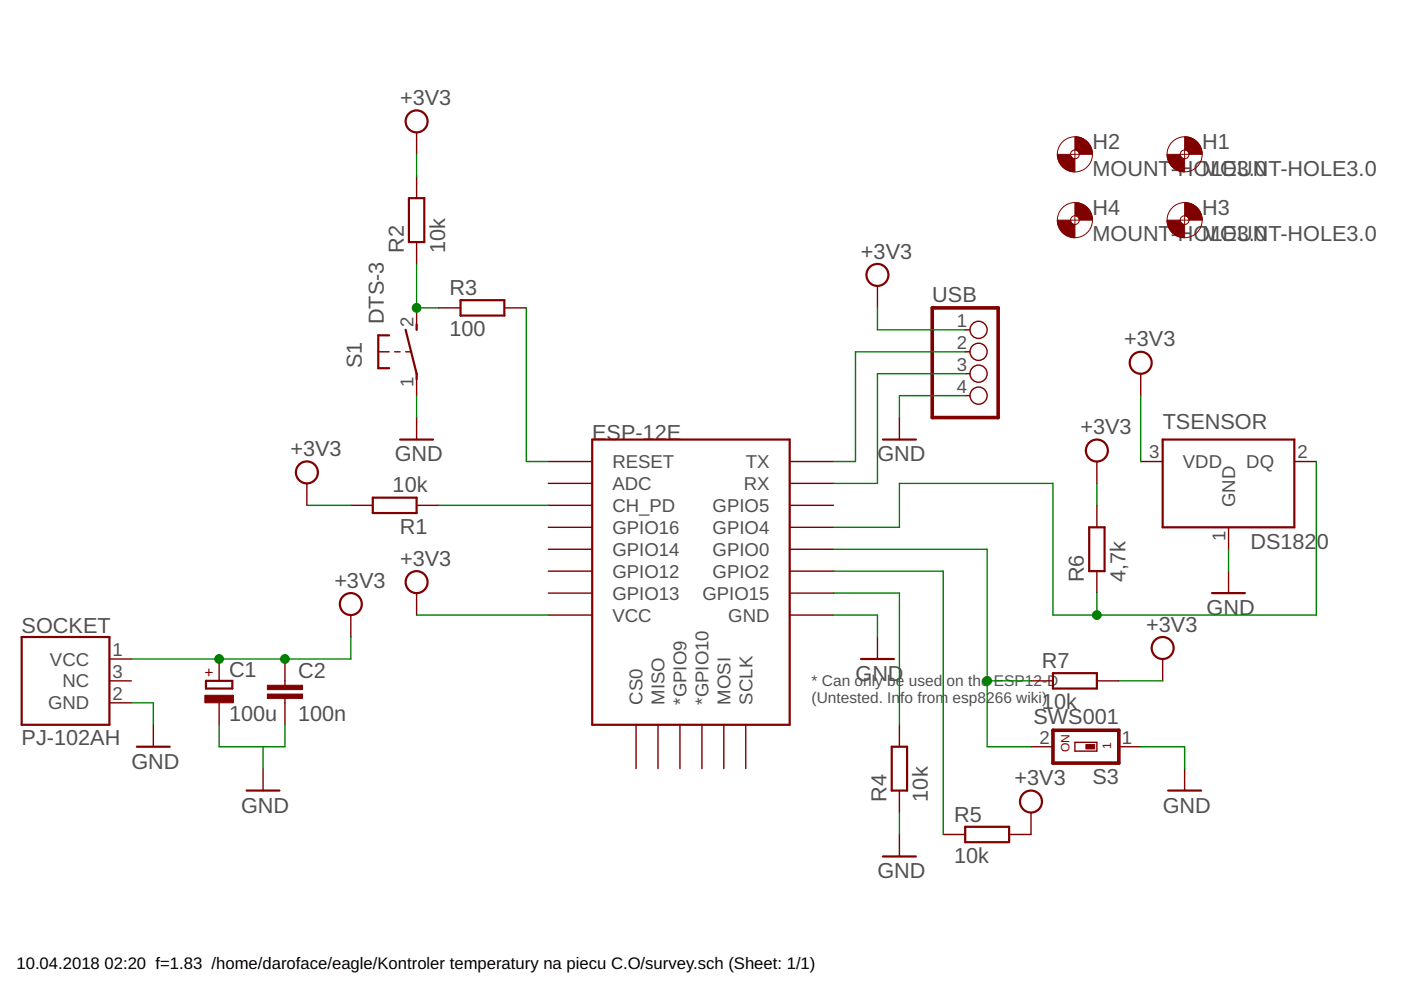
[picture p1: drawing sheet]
<svg xmlns="http://www.w3.org/2000/svg" width="297mm" height="210mm" viewBox="0 0 297 210" stroke-linecap="round" stroke-linejoin="round" font-family="sans-serif">
<g fill="none" stroke="#800000" stroke-width=".47">
<path d="M86.7 42h3.3v9.3h-3.3zM82.5 71.1h-2.3v7h2.3M86 69.9l2.3 9.3v1.2M88.3 68.8v1.1M97.6 63.6h9.3v3.3h-9.3zM84.8 93.2h7M125.6 93.2h41.8v60.5h-41.8zM187.2 93.2h7M246.5 93.2h27.9v18.6h-27.9zM79 105.5h9.3v3.3h-9.3zM230.9 111.8h3.3v9.3h-3.3zM4.6 135.1h18.6v18.6h-18.6z"/>
<path d="M182.5 139.7h7M257 125.8h6.9M29 158.3h7M43.7 144.4h5.6v1.6h-5.6zM189.1 158.3h3.2v9.3h-3.2zM223.2 142.7h9.4v3.3h-9.4zM52.3 167.6h6.9M204.6 175.3h9.4v3.3h-9.4zM247.7 167.6h7M187.2 181.6h7"/>
<circle cx="88.3" cy="25.7" r="2.33"/>
<circle cx="186" cy="58.3" r="2.33"/>
<circle cx="241.9" cy="76.9" r="2.33"/>
<circle cx="232.6" cy="95.5" r="2.33"/>
<circle cx="65.1" cy="100.2" r="2.33"/>
<circle cx="74.4" cy="128.1" r="2.33"/>
<circle cx="88.3" cy="123.4" r="2.33"/>
<circle cx="246.5" cy="137.4" r="2.33"/>
<circle cx="218.6" cy="169.9" r="2.33"/>
</g>
<g fill="none" stroke="#800000" stroke-width=".3">
<path d="M88.3 28.1v4.6M88.3 37.4v4.6M88.3 51.3v4.7M80.2 74.6h2.3M83.7 74.6h1.1M86 74.6h1.2M88.3 65.3v4.6M88.3 79.2v4.7M93 65.3h4.6M106.9 65.3h4.7M186 60.6v4.7M204.6 69.9h1.1"/>
<path d="M204.6 74.6h1.1M204.6 79.2h1.1M241.9 79.2v4.7M88.3 88.5v4.7M116.2 97.9h9.4M167.4 97.9h9.3M190.7 88.5v4.7M204.6 83.9h1.1M232.6 97.9v4.6M241.9 97.9h4.6M274.4 97.9h4.7M65.1 102.5v4.6"/>
<path d="M74.4 107.1h4.6M88.3 107.1h4.7M116.2 102.5h9.4M116.2 107.1h9.4M116.2 111.8h9.4M116.2 116.5h9.4M167.4 102.5h9.3M167.4 107.1h9.3M167.4 111.8h9.3M167.4 116.5h9.3M232.6 107.1v4.7M260.5 111.8v4.7"/>
<path d="M23.2 139.7h4.7M46.5 139.7v4.7M60.4 139.7v5.6M74.4 130.4v4.7M88.3 125.8v4.6M116.2 121.1h9.4M116.2 125.8h9.4M116.2 130.4h9.4M167.4 121.1h9.3M167.4 125.8h9.3M167.4 130.4h9.3M186 135.1v4.6"/>
<path d="M232.6 121.1v4.7M246.5 139.7v4.7M260.5 121.1v4.7M23.2 149h4.7M23.2 144.4h4.7M32.5 153.7v4.6M46.5 149v4.7M60.4 148.1v5.6M134.9 153.7v9.3M139.5 153.7v9.3M144.2 153.7v9.3M148.8 153.7v9.3"/>
<path d="M153.5 153.7v9.3M158.1 153.7v9.3M190.7 153.7v4.6M218.6 144.4h4.6M218.6 158.3h4.6M227.9 157.4h4.7v1.9h-4.7zM232.6 144.4h4.6M237.2 158.3h4.7M55.8 163v4.6M190.7 167.6v4.7M190.7 176.9v4.7M200 176.9h4.6"/>
<path d="M218.6 172.3v4.6h-4.6M251.2 163v4.6"/>
<circle cx="207.5" cy="74.6" r="1.82"/>
<circle cx="207.5" cy="69.9" r="1.82"/>
<circle cx="207.5" cy="79.2" r="1.82"/>
<circle cx="207.5" cy="83.9" r="1.82"/>
</g>
<path d="M197.7 65.3h13.9v23.2h-13.9zM223.2 154.8h14v7h-14z" fill="none" stroke="#800000" stroke-width=".76"/>
<g fill="#800000" stroke="#800000" stroke-width=".21">
<path d="M43.4 147.4h6.1v1.6h-6.1z"/>
<path d="M56.7 147.2h7.4v.9h-7.4z"/>
<path d="M56.7 145.3h7.4v.9h-7.4z"/>
<path d="M230.2 157.9h1.9v.9h-1.9z"/>
</g>
<g fill="#800000" stroke="#800000" stroke-width=".21">
<path d="M251.2 29a3.7 3.7 0 0 1 3.7 3.7h-2.8l-.3-.6-.6-.3z" fill-rule="evenodd"/>
<path d="M247.4 32.7h2.8l.3 .7 .7 .3v2.7a3.7 3.7 0 0 1-3.8-3.7z" fill-rule="evenodd"/>
<path d="M227.9 29a3.7 3.7 0 0 1 3.7 3.7h-2.8l-.2-.6-.7-.3z" fill-rule="evenodd"/>
<path d="M224.2 32.7h2.8l.2 .7 .7 .3v2.7a3.7 3.7 0 0 1-3.7-3.7z" fill-rule="evenodd"/>
<path d="M251.2 42.9a3.7 3.7 0 0 1 3.7 3.8h-2.8l-.3-.7-.6-.3z" fill-rule="evenodd"/>
<path d="M247.4 46.7h2.8l.3 .6 .7 .3v2.8a3.7 3.7 0 0 1-3.8-3.7z" fill-rule="evenodd"/>
<path d="M227.9 42.9a3.7 3.7 0 0 1 3.7 3.8h-2.8l-.2-.7-.7-.3z" fill-rule="evenodd"/>
<path d="M224.2 46.7h2.8l.2 .6 .7 .3v2.8a3.7 3.7 0 0 1-3.7-3.7z" fill-rule="evenodd"/>
</g>
<g fill="none" stroke="#800000" stroke-width=".21">
<path d="M227 32.7h1.8M227.9 31.8v1.9M250.2 32.7h1.9M251.2 31.8v1.9M227 46.7h1.8M227.9 45.7v1.9M250.2 46.7h1.9M251.2 45.7v1.9"/>
<circle cx="227.9" cy="32.7" r="3.7"/>
<circle cx="227.9" cy="32.7" r=".93"/>
<circle cx="251.2" cy="32.7" r="3.7"/>
<circle cx="251.2" cy="32.7" r=".93"/>
<circle cx="227.9" cy="46.7" r="3.7"/>
<circle cx="227.9" cy="46.7" r=".93"/>
<circle cx="251.2" cy="46.7" r="3.7"/>
<circle cx="251.2" cy="46.7" r=".93"/>
</g>
<g fill="none" stroke="#008000" stroke-width=".3">
<path d="M88.3 32.7v4.7M88.3 56v9.3h4.7M111.6 65.3v32.6h4.6M186 65.3v4.6h18.6M204.6 79.2h-18.6v23.3h-9.3M204.6 74.6h-23.2v23.3h-4.7M88.3 83.9v4.6M204.6 83.9h-13.9v4.6M241.9 83.9v14M279.1 97.9v32.5h-55.9v-27.9h-32.5v9.3h-14M65.1 107.1h9.3M93 107.1h23.2"/>
<path d="M176.7 116.5h32.6v41.8h9.3M232.6 102.5v4.6M260.5 116.5v4.6M74.4 135.1v4.6h-46.5M88.3 130.4h27.9M176.7 130.4h9.3v4.7M176.7 125.8h14v27.9M176.7 121.1h23.3v55.8M232.6 125.8v4.6M27.9 149h4.6v4.7M46.5 153.7v4.6h13.9v-4.6M55.8 158.3v4.7"/>
<path d="M209.3 144.4h9.3M237.2 144.4h9.3M241.9 158.3h9.3v4.7M190.7 172.3v4.6"/>
</g>
<g fill="#008000" stroke="#008000" stroke-width=".21">
<circle cx="46.5" cy="139.7" r=".93"/>
<circle cx="60.4" cy="139.7" r=".93"/>
<circle cx="232.6" cy="130.4" r=".93"/>
<circle cx="209.3" cy="144.4" r=".93"/>
<circle cx="88.3" cy="65.3" r=".93"/>
</g>
<g font-size="4.6" fill="#505050">
<text x="84.8" y="22.2">+3V3</text>
<text x="231.6" y="31.6">H2</text>
<text x="254.9" y="31.6">H1</text>
<text x="231.6" y="37.2">MOUNT-HOMLO3.0</text>
<text x="259.2" y="37.2">EUNT-HOLE3.0</text>
<text x="231.6" y="45.6">H4</text>
<text x="254.9" y="45.6">H3</text>
<text x="85.6" y="53.7" transform="rotate(-90 85.6 53.7)">R2</text>
<text x="94.4" y="53.7" transform="rotate(-90 94.4 53.7)">10k</text>
<text x="231.6" y="51.2">MOUNT-HOMLO3.0</text>
<text x="259.2" y="51.2">EUNT-HOLE3.0</text>
<text x="182.5" y="54.8">+3V3</text>
<text x="95.3" y="62.5">R3</text>
<text x="197.7" y="64.1">USB</text>
<text x="81.4" y="68.8" transform="rotate(-90 81.4 68.8)">DTS-3</text>
<text x="95.3" y="71.3">100</text>
<text x="238.4" y="73.4">+3V3</text>
<text x="76.7" y="78.1" transform="rotate(-90 76.7 78.1)">S1</text>
<text x="125.6" y="93.2">ESP-12E</text>
<text x="229.1" y="92">+3V3</text>
<text x="246.5" y="90.9">TSENSOR</text>
<text x="61.6" y="96.7">+3V3</text>
<text x="83.7" y="97.8">GND</text>
<text x="186" y="97.8">GND</text>
<text x="83.2" y="104.4">10k</text>
<text x="84.8" y="113.2">R1</text>
<text x="84.8" y="119.9">+3V3</text>
<text x="265.1" y="116.5">DS182</text>
<text x="279.2" y="116.5">0</text>
<text x="70.9" y="124.6">+3V3</text>
<text x="229.8" y="123.4" transform="rotate(-90 229.8 123.4)">R6</text>
<text x="238.6" y="123.4" transform="rotate(-90 238.6 123.4)">4,7k</text>
<text x="255.8" y="130.4">GND</text>
<text x="4.6" y="134.1">SOCKET</text>
<text x="243" y="133.9">+3V3</text>
<text x="48.6" y="143.5">C1</text>
<text x="63.2" y="143.7">C2</text>
<text x="220.9" y="141.6">R7</text>
<text x="181.4" y="144.4">GND</text>
<text x="48.6" y="152.8">100u</text>
<text x="63.2" y="153">100n</text>
<text x="219.1" y="153.4">SWS001</text>
<text x="220.9" y="150.4">10k</text>
<text x="4.6" y="157.9">PJ-102AH</text>
<text x="27.9" y="163">GND</text>
<text x="215.1" y="166.5">+3V3</text>
<text x="231.6" y="166.2">S3</text>
<text x="51.1" y="172.3">GND</text>
<text x="187.9" y="169.9" transform="rotate(-90 187.9 169.9)">R4</text>
<text x="196.7" y="169.9" transform="rotate(-90 196.7 169.9)">10k</text>
<text x="246.5" y="172.3">GND</text>
<text x="202.3" y="174.2">R5</text>
<text x="202.3" y="183">10k</text>
<text x="186" y="186.2">GND</text>
</g>
<g font-size="3.9" fill="#505050">
<text x="87.7" y="69.3" transform="rotate(-90 87.7 69.3)">2</text>
<text x="202.8" y="69.3">1</text>
<text x="202.8" y="73.9">2</text>
<text x="87.7" y="82.1" transform="rotate(-90 87.7 82.1)">1</text>
<text x="202.8" y="78.6">3</text>
<text x="202.8" y="83.2">4</text>
<text x="129.8" y="99.2">RESET</text>
<text x="158.1" y="99.2">TX</text>
<text x="243.7" y="97.2">3</text>
<text x="250.8" y="99.2">VDD</text>
<text x="264.2" y="99.2">DQ</text>
<text x="275.1" y="97.2">2</text>
<text x="129.8" y="103.9">ADC</text>
<text x="157.7" y="103.9">RX</text>
<text x="261.9" y="107.5" transform="rotate(-90 261.9 107.5)">GND</text>
<text x="129.8" y="108.5">CH_PD</text>
<text x="129.8" y="113.2">GPIO16</text>
<text x="151.1" y="113.2">GPIO4</text>
<text x="151.1" y="108.5">GPIO5</text>
<text x="129.8" y="117.8">GPIO14</text>
<text x="151.1" y="117.9">GPIO0</text>
<text x="259.8" y="114.6" transform="rotate(-90 259.8 114.6)">1</text>
<text x="129.8" y="122.5">GPIO12</text>
<text x="151.1" y="122.5">GPIO2</text>
<text x="129.8" y="127.2">GPIO13</text>
<text x="129.8" y="131.8">VCC</text>
<text x="148.9" y="127.2">GPIO15</text>
<text x="154.4" y="131.8">GND</text>
<text x="10.6" y="141.1">VCC</text>
<text x="23.9" y="139.1">1</text>
<text x="23.9" y="143.7">3</text>
<text x="13.2" y="145.8">NC</text>
<text x="23.9" y="148.4">2</text>
<text x="136.3" y="149.4" transform="rotate(-90 136.3 149.4)">CS0</text>
<text x="140.9" y="149.4" transform="rotate(-90 140.9 149.4)">MISO</text>
<text x="145.6" y="149.4" transform="rotate(-90 145.6 149.4)">*GPIO9</text>
<text x="150.2" y="149.4" transform="rotate(-90 150.2 149.4)">*GPIO10</text>
<text x="154.9" y="149.4" transform="rotate(-90 154.9 149.4)">MOSI</text>
<text x="159.5" y="149.4" transform="rotate(-90 159.5 149.4)">SCLK</text>
<text x="10.2" y="150.4">GND</text>
<text x="220.4" y="157.7">2</text>
<text x="237.9" y="157.7">1</text>
</g>
<g font-size="3.5">
<text x="3.5" y="205.4">10.04.2018</text>
<text x="22.2" y="205.4">02:20 f=1.83 /home/daroface/eagle/Kontroler temperatury na piecu C.O/survey.sch (Sheet: 1/1)</text>
</g>
<text font-size="3.3" fill="#800000" x="45.4" y="143.6" transform="rotate(-90 45.4 143.6)">+</text>
<g font-size="3.3" fill="#505050">
<text x="172.1" y="145.5">* Can only be used</text>
<text x="172.1" y="149">(Untested. In</text>
<text x="190.9" y="149">fo from esp8266 wiki)</text>
<text x="200.7" y="145.5">on the</text>
<text x="210.7" y="145.5">ESP12-D</text>
</g>
<g font-size="2.6" fill="#800000">
<text x="226.7" y="159.5" transform="rotate(-90 226.7 159.5)">ON</text>
<text x="235.6" y="158.8" transform="rotate(-90 235.6 158.8)">1</text>
</g>
</svg>
